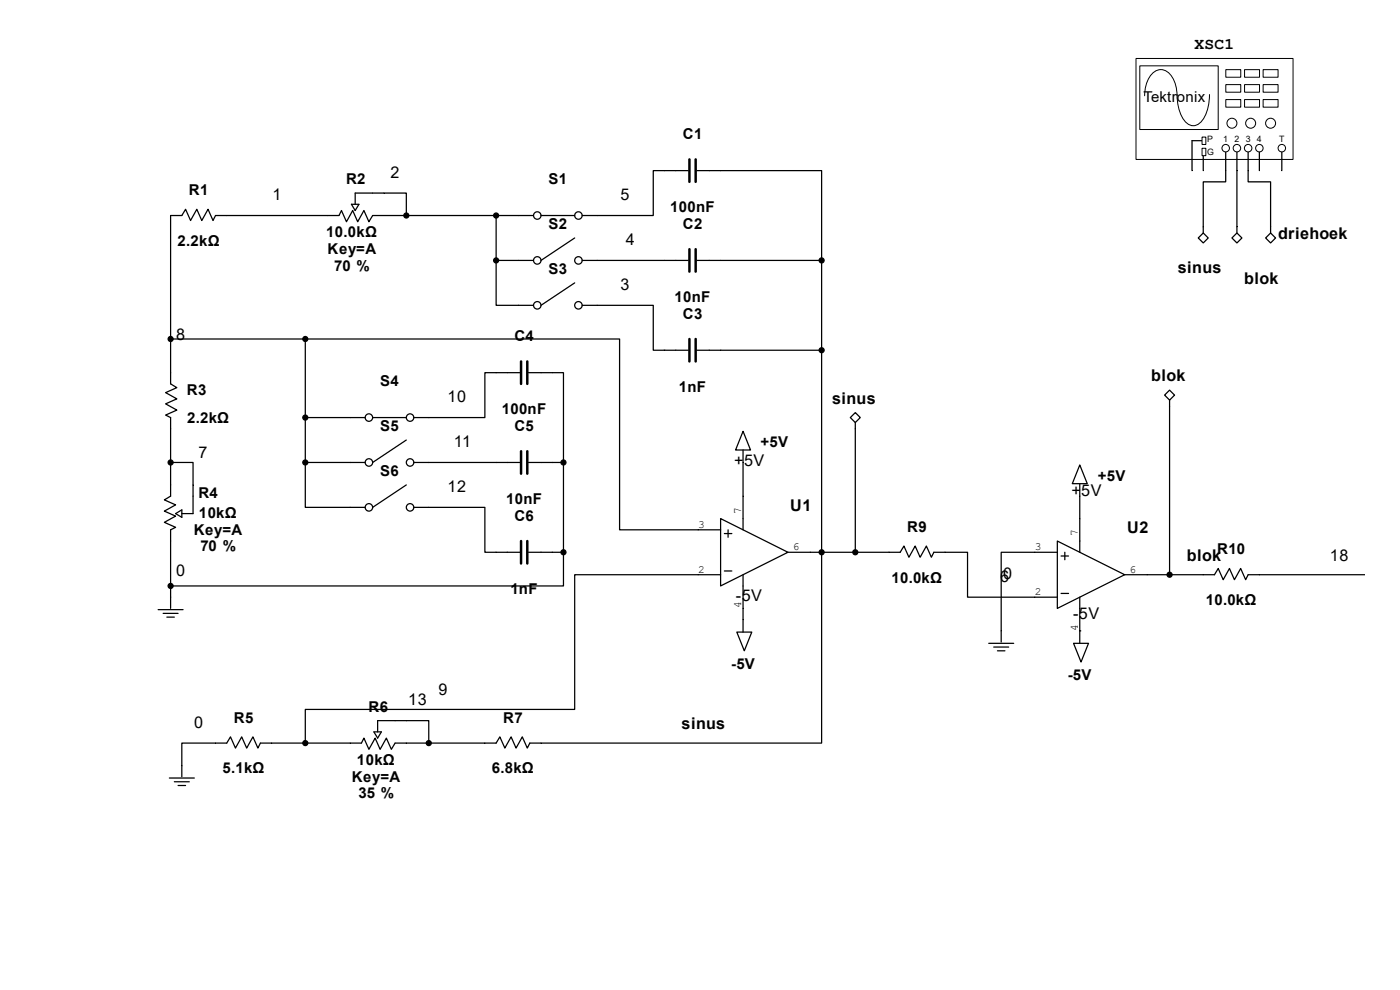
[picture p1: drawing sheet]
<svg xmlns="http://www.w3.org/2000/svg" width="297mm" height="210mm" viewBox="0 0 297 210" stroke-linecap="round" stroke-linejoin="round" font-family="sans-serif">
<g fill="none" stroke="#000" stroke-width=".26">
<path d="M146 36.2h-7.4v9.5h-15.1M147.8 36.2h26.5v19M74.6 43.3h1.5l-.7 1.4zM75.4 43.3v-2.3h10.8v4.7M105.3 55.2v9.6h7.9M105.3 55.2h7.9M105.3 45.7v9.5M113.2 45.7h-34.1l-.8 1.3-1.1-2.3-1.3 2.3-1.1-2.3-1.3 2.3-1.1-2.3-.5 1h-26.2l-.5 1.1-1.1-2.4-1.3 2.4-1-2.4-1.4 2.4-1-2.4-.8 1.3h-2.4v35.7l1.3 .8-2.4 1.1 2.4 1.3-2.4 1.1 2.4 1.3-2.4 1.1 1.1 .5v16.7l-1.3 .7 2.4 1.1-2.4 1.3 2.4 1.1-2.4 1.3 2.4 1.1-1.1 .5v16.7M114.8 45.7h7.1M121.9 50.5l-7.1 4.7M123.5 55.2h22.5M147.8 55.2h26.5"/>
<path d="M174.3 55.2v62h-7.1M36.2 71.9h28.6M64.8 71.9h66.6v40.5h21.5M64.8 71.9v26.2M110.3 79.1h-7.4v9.5h-15.1M112.1 79.1h7.4v19M121.9 60l-7.1 4.8M123.5 64.8h15.1v9.5h7.4M147.8 74.3h26.5M36.2 98.1h4.8v10.9h-2.4M64.8 98.1v9.5h12.7M64.8 88.6h12.7"/>
<path d="M64.8 98.1h12.7M79.1 88.6h7.1M86.2 93.3l-7.1 4.8M87.8 98.1h22.5M112.1 98.1h7.4M119.5 98.1v19.1M157.6 91.5l1.6 4h-3.1zM157.6 95.5v16.9M229.1 98.6l1.6 4h-3.2zM37.3 109l1.3-.8v1.5zM86.2 102.9l-7.1 4.7M87.8 107.6h15.1v9.6h7.4"/>
<path d="M112.1 117.2h7.4M119.5 117.2v7.1h-83.3M152.9 110l14.3 7.2-14.3 7.1zM153.7 113.2h1.6M154.5 112.4v1.6M188.6 117.2h2.4l.8-1.4 1 2.4 1.4-2.4 1 2.4 1.3-2.4 1.1 2.4 .5-1h7.2v9.5h19M224.3 114.8l14.3 7.1-14.3 7.2zM224.3 117.2h-11.9v19M225.1 118h1.6M225.9 117.2v1.5M229.1 102.6v14.6M33.5 129.3h5.3"/>
<path d="M34.6 130.1h3.2M35.4 130.9h1.6M152.9 121.9h-31v28.6h-57.1v7.1M153.7 121.1h1.6M156.3 134.1h3.2l-1.6 4zM157.6 121.9v12.2M209.8 136.5h5.3M210.8 137.3h3.2M211.6 138.1h1.6M225.1 125.9h1.6M227.8 136.5h3.1l-1.6 3.9zM229.1 133.8h.1"/>
<path d="M229.1 126.7v9.8M238.6 121.9h4.8M255.3 121.9h2.4l.7-1.3 1.1 2.4 1.3-2.4 1.1 2.4 1.3-2.4 1.1 2.4 .5-1.1h24.6M79.3 155.3h1.6l-.8 1.3zM80.1 155.3v-2.4h10.9v4.7M114.8 157.6h-2.4l-.5 1.1-1.1-2.4-1.3 2.4-1.1-2.4-1.3 2.4-1.1-2.4-.7 1.3h-21.5l-.8 1.4-1-2.4-1.4 2.4-1-2.4-1.3 2.4-1.1-2.4-.5 1h-21.5l-.5 1.1-1-2.4-1.4 2.4-1-2.4-1.3 2.4-1.1-2.4-.8 1.3h-9.5v7.2M35.9 165h5.3M37 165.8h3.2M37.8 166.6h1.6"/>
<circle cx="114" cy="55.2" r=".79"/>
<circle cx="114" cy="45.7" r=".79"/>
<circle cx="122.7" cy="45.7" r=".79"/>
<circle cx="122.7" cy="55.2" r=".79"/>
<circle cx="114" cy="64.8" r=".79"/>
<circle cx="122.7" cy="64.8" r=".79"/>
<circle cx="78.3" cy="98.1" r=".79"/>
<circle cx="78.3" cy="88.6" r=".79"/>
<circle cx="87" cy="88.6" r=".79"/>
<circle cx="87" cy="98.1" r=".79"/>
<circle cx="78.3" cy="107.6" r=".79"/>
<circle cx="87" cy="107.6" r=".79"/>
</g>
<path d="M146.3 33.8v4.8M147.6 33.8v4.8M146.3 52.9v4.7M147.6 52.9v4.7M110.5 76.7v4.7M111.9 76.7v4.7M146.3 71.9v4.8M147.6 71.9v4.8M110.5 95.7v4.8M111.9 95.7v4.8M110.5 114.8v4.7M111.9 114.8v4.7" fill="none" stroke="#000" stroke-width=".53"/>
<g fill="#000" stroke="#000" stroke-width=".26">
<circle cx="86.2" cy="45.7" r=".53"/>
<circle cx="105.3" cy="45.7" r=".53"/>
<circle cx="105.3" cy="55.2" r=".53"/>
<circle cx="174.3" cy="55.2" r=".53"/>
<circle cx="36.2" cy="71.9" r=".53"/>
<circle cx="64.8" cy="71.9" r=".53"/>
<circle cx="174.3" cy="74.3" r=".53"/>
<circle cx="36.2" cy="98.1" r=".53"/>
<circle cx="64.8" cy="98.1" r=".53"/>
<circle cx="64.8" cy="88.6" r=".53"/>
<circle cx="119.5" cy="98.1" r=".53"/>
<circle cx="119.5" cy="117.2" r=".53"/>
<circle cx="174.3" cy="117.2" r=".53"/>
<circle cx="36.2" cy="124.3" r=".53"/>
<circle cx="64.8" cy="157.6" r=".53"/>
<circle cx="91" cy="157.6" r=".53"/>
</g>
<path d="M241 12.4h33.3v21.4h-33.3z" fill="#fff"/>
<path d="M241 12.4h33.3v21.4h-33.3z" fill="none" stroke="#000" stroke-width=".21"/>
<path d="M255.3 32.2v1.6" fill="none" stroke="#000" stroke-width=".26"/>
<path d="M241.9 14h16.5v13.5h-16.5z" fill="#fff"/>
<path d="M241.8 14h16.6v13.5h-16.6zM242.8 20.3a5.5 5.5 0 0 1 2.9-5.4 2.88 2.88 0 0 1 3.2 1.8 7.8 7.8 0 0 1 .8 3.6M249.7 20.1a8.2 8.2 0 0 0 2.3 6.2 2.29 2.29 0 0 0 3.4-1.2 9.6 9.6 0 0 0 1.2-5" fill="none" stroke="#000" stroke-width=".21"/>
<path d="M252.9 29.8v4M262.4 31.4v2.4M267.2 31.4v2.4" fill="none" stroke="#000" stroke-width=".26"/>
<path d="M260.1 18h3.1v1.6h-3.1z" fill="#fff"/>
<path d="M260.1 17.9h3.1v1.7h-3.1z" fill="none" stroke="#000" stroke-width=".21"/>
<path d="M264.1 18h3.1v1.6h-3.1z" fill="#fff"/>
<path d="M264 17.9h3.2v1.7h-3.2z" fill="none" stroke="#000" stroke-width=".21"/>
<path d="M260.1 21.2h3.1v1.5h-3.1z" fill="#fff"/>
<path d="M260.1 21.1h3.1v1.6h-3.1z" fill="none" stroke="#000" stroke-width=".21"/>
<path d="M264.1 21.2h3.1v1.5h-3.1z" fill="#fff"/>
<path d="M264 21.1h3.2v1.6h-3.2z" fill="none" stroke="#000" stroke-width=".21"/>
<path d="M260.1 14.8h3.1v1.6h-3.1z" fill="#fff"/>
<path d="M260.1 14.8h3.1v1.6h-3.1z" fill="none" stroke="#000" stroke-width=".21"/>
<path d="M264.1 14.8h3.1v1.6h-3.1z" fill="#fff"/>
<path d="M264 14.8h3.2v1.6h-3.2z" fill="none" stroke="#000" stroke-width=".21"/>
<path d="M268 18h3.1v1.6h-3.1z" fill="#fff"/>
<path d="M268 17.9h3.1v1.7h-3.1z" fill="none" stroke="#000" stroke-width=".21"/>
<path d="M268 21.2h3.1v1.5h-3.1z" fill="#fff"/>
<path d="M268 21.1h3.1v1.6h-3.1z" fill="none" stroke="#000" stroke-width=".21"/>
<path d="M268 14.8h3.1v1.6h-3.1z" fill="#fff"/>
<path d="M268 14.8h3.1v1.6h-3.1z" fill="none" stroke="#000" stroke-width=".21"/>
<path d="M252.9 29.8h2.4M260 31.4v2.4M264.8 31.4v2.4M271.9 31.4v2.4" fill="none" stroke="#000" stroke-width=".26"/>
<g fill="#fff" stroke="#000" stroke-width=".21">
<circle cx="261.4" cy="26.1" r="1.06"/>
<circle cx="260" cy="31.4" r=".79"/>
<circle cx="262.4" cy="31.4" r=".79"/>
<circle cx="264.8" cy="31.4" r=".79"/>
<circle cx="267.2" cy="31.4" r=".79"/>
<circle cx="271.9" cy="31.4" r=".79"/>
<circle cx="265.3" cy="26.1" r="1.06"/>
<circle cx="269.6" cy="26.1" r="1.06"/>
</g>
<path d="M255.1 29.1h.7v1.5h-.7z" fill="#fff"/>
<path d="M255 29.1h.8v1.5h-.8z" fill="none" stroke="#000" stroke-width=".21"/>
<path d="M255.1 31.5h.7v1.5h-.7z" fill="#fff"/>
<path d="M255 31.5h.8v1.5h-.8z" fill="none" stroke="#000" stroke-width=".21"/>
<g fill="none" stroke="#000" stroke-width=".26">
<path d="M252.9 33.8v2.4M255.3 33.8v2.4M260 33.8v4.8h-4.7v10.8M262.4 33.8v15.6M264.8 33.8v4.8h4.8v10.8M267.2 33.8v2.4M271.9 33.8v2.4M254.2 50.5l1.1-1.1 1 1.1-1 1zM261.4 50.5l1-1.1 1.1 1.1-1.1 1zM268.5 50.5l1.1-1.1 1 1.1-1 1zM180.4 88.6l1.1-1.1 1 1.1-1 1zM181.5 89.6v27.6"/>
<path d="M247.1 83.8l1-1 1.1 1-1.1 1.1zM248.1 84.9v37M188.6 117.2h-14.3v40.4h-59.5M243.4 121.9h11.9"/>
</g>
<g fill="#000" stroke="#000" stroke-width=".26">
<circle cx="181.5" cy="117.2" r=".53"/>
<circle cx="248.1" cy="121.9" r=".53"/>
</g>
<g font-size="3.4">
<text x="253.4" y="10.5">XSC1</text>
<text x="82.8" y="37.7">2</text>
<text x="57.8" y="42.5">1</text>
<text x="131.7" y="42.4">5</text>
<text x="132.8" y="51.9">4</text>
<text x="271.1" y="50.7">driehoek</text>
<text x="249.9" y="57.8">sinus</text>
<text x="131.7" y="61.5">3</text>
<text x="263.9" y="60.2">blok</text>
<text x="37.4" y="72.2">8</text>
<text x="244.2" y="80.9">blok</text>
<text x="95" y="85.3">10</text>
<text x="176.5" y="85.6">sinus</text>
<text x="96.3" y="94.9">11</text>
<text x="42.1" y="97.2">7</text>
<text x="155.8" y="98.9">+5V</text>
<text x="95" y="104.4">12</text>
<text x="227.3" y="105.2">+5V</text>
<text x="167.6" y="108.4">U1</text>
<text x="239.1" y="113.2">U2</text>
<text x="251.8" y="119">blok</text>
<text x="282.2" y="118.9">18</text>
<text x="37.4" y="122.2">0</text>
<text x="212.2" y="123.4">60</text>
<text x="156.1" y="127.5">-5V</text>
<text x="227.7" y="131.4">-5V</text>
<text x="86.6" y="149.6">13</text>
<text x="93" y="147.5">9</text>
<text x="41.2" y="154.4">0</text>
<text x="144.6" y="154.7">sinus</text>
</g>
<g font-size="3.2">
<text x="242.6" y="21.6">Tektronix</text>
<text x="144.9" y="29.5">C1</text>
<text x="40.1" y="41.4">R1</text>
<text x="73.4" y="39">R2</text>
<text x="116.4" y="39">S1</text>
<text x="142.2" y="45">100nF</text>
<text x="37.7" y="52.1">2.2kΩ</text>
<text x="69.2" y="50.3">10.0kΩ</text>
<text x="69.5" y="53.9">Key=A</text>
<text x="116.4" y="48.6">S2</text>
<text x="144.9" y="48.6">C2</text>
<text x="70.9" y="57.4">70 %</text>
<text x="116.4" y="58.1">S3</text>
<text x="143.1" y="64.1">10nF</text>
<text x="144.9" y="67.6">C3</text>
<text x="109.1" y="72.3">C4</text>
<text x="39.7" y="83.9">R3</text>
<text x="80.6" y="81.9">S4</text>
<text x="144" y="83.1">1nF</text>
<text x="39.7" y="89.8">2.2kΩ</text>
<text x="106.5" y="87.8">100nF</text>
<text x="80.6" y="91.4">S5</text>
<text x="109.1" y="91.4">C5</text>
<text x="161.3" y="94.9">+5V</text>
<text x="80.6" y="100.9">S6</text>
<text x="42.1" y="105.7">R4</text>
<text x="107.4" y="106.9">10nF</text>
<text x="232.9" y="102.1">+5V</text>
<text x="41.1" y="113.5">Key=A</text>
<text x="42.2" y="109.9">10kΩ</text>
<text x="109.1" y="110.4">C6</text>
<text x="192.5" y="112.9">R9</text>
<text x="42.5" y="117">70 %</text>
<text x="258.2" y="117.6">R10</text>
<text x="108.3" y="125.9">1nF</text>
<text x="189.1" y="123.6">10.0kΩ</text>
<text x="255.8" y="128.3">10.0kΩ</text>
<text x="155.1" y="141.9">-5V</text>
<text x="226.5" y="144.3">-5V</text>
<text x="49.6" y="153.3">R5</text>
<text x="78.2" y="151">R6</text>
<text x="106.8" y="153.3">R7</text>
<text x="47.2" y="164">5.1kΩ</text>
<text x="74.6" y="165.9">Key=A</text>
<text x="75.7" y="162.2">10kΩ</text>
<text x="104.4" y="164">6.8kΩ</text>
<text x="76" y="169.3">35 %</text>
</g>
<g font-size="2.4">
<text x="148.1" y="112">3</text>
<text x="157.2" y="109" transform="rotate(-90 157.2 109)">7</text>
<text x="228.7" y="113.7" transform="rotate(-90 228.7 113.7)">7</text>
<text x="168.2" y="116.8">6</text>
<text x="219.5" y="116.8">3</text>
<text x="148.1" y="121.5">2</text>
<text x="239.6" y="121.5">6</text>
<text x="157.2" y="129.1" transform="rotate(-90 157.2 129.1)">4</text>
<text x="219.5" y="126.3">2</text>
<text x="228.7" y="133.8" transform="rotate(-90 228.7 133.8)">4</text>
</g>
<g font-size="1.9">
<text x="256.1" y="32.9">G</text>
<text x="256.1" y="30.2">P</text>
<text x="259.5" y="30.2">1</text>
<text x="261.9" y="30.2">2</text>
<text x="264.3" y="30.2">3</text>
<text x="266.7" y="30.2">4</text>
<text x="271.4" y="30.2">T</text>
</g>
</svg>
